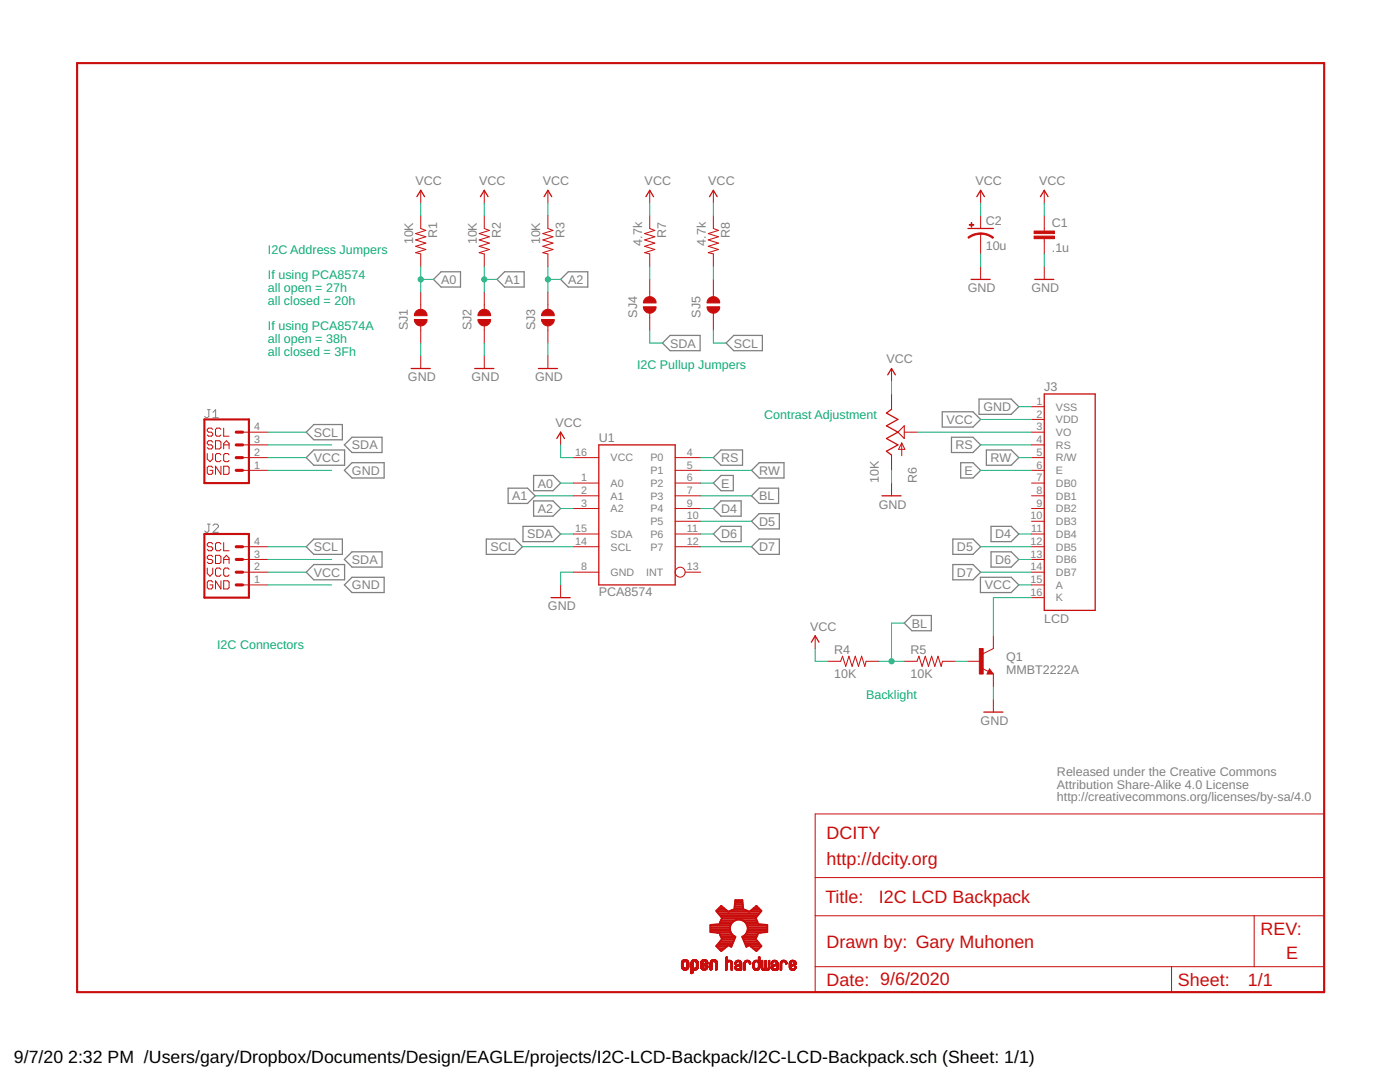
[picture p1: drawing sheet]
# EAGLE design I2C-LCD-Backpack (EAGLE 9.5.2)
U$1 (DOCFIELD-WHT): COMPANYNAME: DCITY; COMPANYWEBSITE: http://dcity.org; DATE: 9/6/2020; DRAWNBY: Gary Muhonen; TITLE: I2C LCD Backpack; VERSION: E

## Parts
C1  .1u  CAP0805  [0805-CAP]
C2  10u  CAP_POL0805  [0805-POL]
J1  QWIIC_RIGHT_ANGLE  QWIIC_CONNECTORJS-1MM  [JST04_1MM_RA]
J2  QWIIC_RIGHT_ANGLE  QWIIC_CONNECTORJS-1MM  [JST04_1MM_RA]
J3  LCD  LCD-16X2LOCK  [1X16_LOCK]
LOGO1  OSHW-LOGOS  [OSHW-LOGO-S]
Q1  MMBT2222A  TRANSISTOR_NPNMMBT2222A  [SOT23-3]
R1  10K  RESISTOR0805  [0805-RES]
R2  10K  RESISTOR0805  [0805-RES]
R3  10K  RESISTOR0805  [0805-RES]
R4  10K  RESISTOR0805  [0805-RES]
R5  10K  RESISTOR0805  [0805-RES]
R6  10K  10K_LINEAR_POT_SMD  [TC33X]
R7  4.7k  RESISTOR0805  [0805-RES]
R8  4.7k  RESISTOR0805  [0805-RES]
SJ1  SOLDERJUMPERNC  [SJ_2S]
SJ2  SOLDERJUMPERNC  [SJ_2S]
SJ3  SOLDERJUMPERNC  [SJ_2S]
SJ4  SOLDERJUMPERNC  [SJ_2S]
SJ5  SOLDERJUMPERNC  [SJ_2S]
U1  PCA8574  [TSSOP16]
U$2  CREATIVE_COMMONS  [CREATIVE_COMMONS]

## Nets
A0: R1.2 SJ1.2 U1.1(A0)
A1: R2.2 SJ2.2 U1.2(A1)
A2: R3.2 SJ3.2 U1.3(A2)
BL: R4.2 R5.1 U1.7(P3)
D4: J3.11(DB4) U1.9(P4)
D5: J3.12(DB5) U1.10(P5)
D6: J3.13(DB6) U1.11(P6)
D7: J3.14(DB7) U1.12(P7)
E: J3.6(E) U1.6(P2)
GND: C1.2 C2.- J1.1 J2.1 J3.1(VSS) Q1.2(E) R6.1(A) SJ1.1 SJ2.1 SJ3.1 U1.8(GND)
N$1: R7.2 SJ4.2
N$2: R8.2 SJ5.2
N$4: Q1.1(B) R5.2
N$5: J3.16(K) Q1.3(C)
N$8: J3.3(VO) R6.2(S)
RS: J3.4(RS) U1.4(P0)
RW: J3.5(R/W) U1.5(P1)
SCL: J1.4 J2.4 SJ5.1 U1.14(SCL)
SDA: J1.3 J2.3 SJ4.1 U1.15(SDA)
VCC: C1.1 C2.+ J1.2 J2.2 J3.2(VDD) J3.15(A) R1.1 R2.1 R3.1 R4.1 R6.3(E) R7.1 R8.1 U1.16(VCC)
Unconnected: J3.7(DB0) J3.8(DB1) J3.9(DB2) J3.10(DB3) U1.13(INT)

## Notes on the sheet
- I2C Address Jumpers
- If using PCA8574
- all open = 27h
- all closed = 20h
- If using PCA8574A
- all open = 38h
- all closed = 3Fh
- I2C Pullup Jumpers
- Contrast Adjustment
- I2C Connectors
- Backlight

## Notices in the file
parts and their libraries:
0: Released under the Creative Commons
0: http://creativecommons.org/licenses/by-sa/4.0
